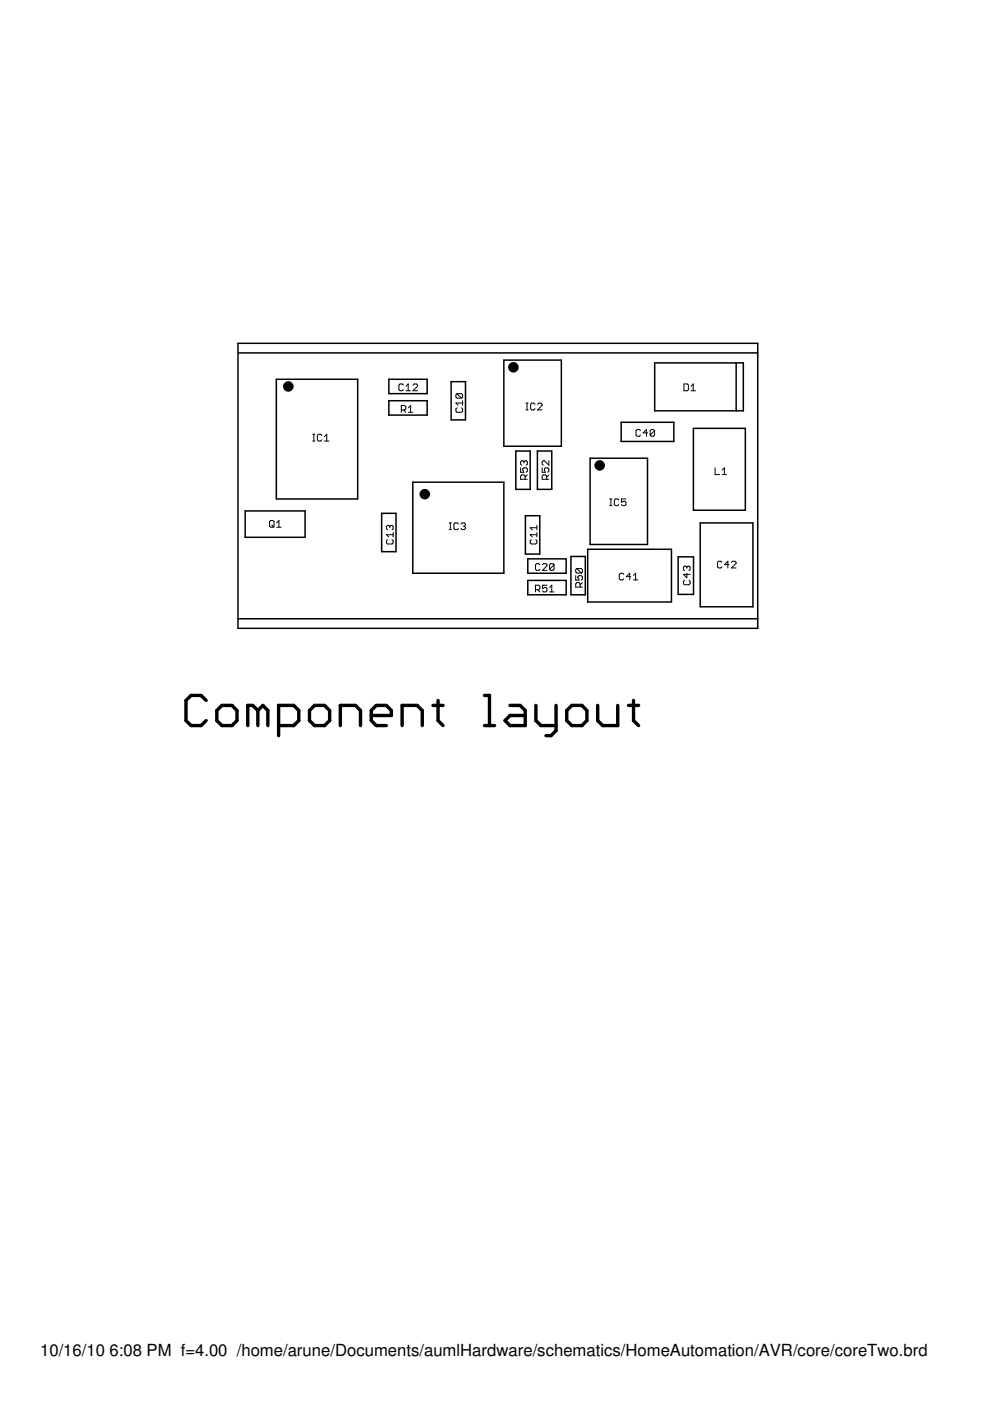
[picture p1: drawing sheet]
<svg xmlns="http://www.w3.org/2000/svg" width="210mm" height="297mm" viewBox="0 0 210 297" stroke-linecap="round" stroke-linejoin="round" font-family="sans-serif">
<g fill="#000" stroke="#000" stroke-width=".72">
<path d="M39.4 148.5v4.3zM39.4 152.8l1.1 1zM39.4 148.5l1.1-1.1zM40.5 153.8h2.1zM40.5 147.4h2.1zM42.6 153.8l1.1-1zM42.6 147.4l1.1 1.1zM46 150.6v2.2zM46 152.8l1.1 1zM47.1 153.8h2.1zM47.1 149.6l-1.1 1zM49.2 153.8l1-1z"/>
<path d="M47.1 149.6h2.1zM50.2 150.6v2.2zM49.2 149.6l1 1zM52.5 149.6v4.2zM52.5 149.6h1.1zM53.6 149.6l1.1 1zM54.7 150.6v3.2zM55.7 149.6l-1 1zM55.7 149.6l1.1 1zM56.8 150.6v3.2zM59.1 149.6v6.4zM59.1 149.6h3.2z"/>
<path d="M62.3 149.6l1.1 1zM59.1 153.8h3.2zM63.4 150.6v2.2zM62.3 153.8l1.1-1zM65.6 150.6v2.2zM65.6 152.8l1.1 1zM66.7 153.8h2.1zM66.7 149.6l-1.1 1zM68.8 153.8l1.1-1zM66.7 149.6h2.1zM69.9 150.6v2.2zM68.8 149.6l1.1 1z"/>
<path d="M72.2 149.6v4.2zM72.2 149.6h3.2zM75.4 149.6l1 1zM76.4 150.6v3.2zM78.7 150.6v2.2zM79.8 149.6l-1.1 1zM78.7 152.8l1.1 1zM79.8 149.6h2.1zM79.8 153.8h2.1zM81.9 149.6l1.1 1zM83 150.6v1.1zM78.7 151.7h4.3z"/>
<path d="M85.3 149.6v4.2zM85.3 149.6h3.2zM88.5 149.6l1 1zM89.5 150.6v3.2zM91.8 149.6h2.1zM92.9 148.5v4.3zM92.9 152.8l1 1zM102.7 147.4h1.1zM102.7 153.8h2.2zM103.8 147.4v6.4zM108.1 151.7l-1 1.1zM108.1 149.6h2.2z"/>
<path d="M107.1 152.8l1 1zM108.1 151.7h3.3zM110.3 149.6l1.1 1zM111.4 150.6v3.2zM108.1 153.8h3.3zM113.6 149.6v3.2zM113.6 152.8l1.1 1zM114.7 153.8h3.2zM115.8 156h1zM117.9 149.6v5.3zM116.8 156l1.1-1.1zM120.2 150.6v2.2z"/>
<path d="M120.2 152.8l1 1zM121.2 153.8h2.2zM121.2 149.6l-1 1zM123.4 153.8l1-1zM121.2 149.6h2.2zM124.4 150.6v2.2zM123.4 149.6l1 1zM126.7 149.6v3.2zM126.7 152.8l1.1 1zM127.8 153.8h3.2zM131 149.6v4.2zM133.3 149.6h2.1z"/>
<path d="M134.3 148.5v4.3zM134.3 152.8l1.1 1z"/>
</g>
<g fill="#000" stroke="#000" stroke-width=".32">
<path d="M50.5 72.8v60.4zM106.8 76.3v18.3zM106.8 76.3h12.2zM138.8 76.9h17.3zM156.1 76.9h1.5zM156.1 76.9v10.2zM157.6 76.9v10.2zM50.5 72.8h110.2zM50.5 74.8h110.2zM58.6 80.4v25.4zM58.6 80.4h17.2zM82.4 80.4v3.1z"/>
<path d="M82.4 83.5h8.2zM82.4 85v3zM82.4 88h8.2zM90.6 80.4v3.1zM82.4 80.4h8.2zM90.6 85v3zM82.4 85h8.2zM95.7 80.9v8.1zM95.7 89h3zM95.7 80.9h3zM98.7 80.9v8.1zM106.8 94.6h12.2z"/>
<path d="M109.4 95.6v8.2zM109.4 95.6h3zM113.9 95.6v8.2zM113.9 95.6h3.1zM119 76.3v18.3zM125.1 97.2v18.2zM131.7 89.5v4.1zM131.7 93.6h11.2zM125.1 97.2h12.2zM138.8 76.9v10.2zM142.9 89.5v4.1zM131.7 89.5h11.2z"/>
<path d="M147 90.8v17.4zM138.8 87.1h17.3zM156.1 87.1h1.5zM147 90.8h11zM52 108.3v5.6zM52 113.9h12.7zM58.6 105.8h17.2zM64.7 108.3v5.6zM52 108.3h12.7zM75.8 80.4v25.4zM80.9 108.8v8.2zM80.9 117h3.1z"/>
<path d="M80.9 108.8h3.1zM84 108.8v8.2zM87.5 102.2v19.3zM87.5 102.2h19.3zM109.4 103.8h3zM111.4 109.3v8.2zM111.4 117.5h3zM111.9 118.5v3zM112.4 95.6v8.2zM113.9 103.8h3.1zM111.4 109.3h3zM114.4 109.3v8.2z"/>
<path d="M117 95.6v8.2zM111.9 118.5h8.1zM121.1 118v8.1zM121.1 118h3zM124.6 116.5v11.1zM125.1 115.4h12.2zM137.3 97.2v18.2zM124.6 116.5h17.8zM143.8 118.1v7.9zM147 108.2h11zM143.8 118.1h3.2zM148.5 110.9v17.7z"/>
<path d="M158 90.8v17.4zM148.5 110.9h11.1zM50.5 133.2h110.2zM50.5 131.2h110.2zM87.5 121.5h19.3zM106.8 102.2v19.3zM111.9 121.5h8.1zM111.9 123.1v3zM111.9 126.1h8.1zM120 118.5v3zM120 123.1v3zM111.9 123.1h8.1z"/>
<path d="M121.1 126.1h3zM124.1 118v8.1zM124.6 127.6h17.8zM142.4 116.5v11.1zM143.8 126h3.2zM147 118.1v7.9zM148.5 128.6h11.1zM159.6 110.9v17.7zM160.7 72.8v58.4zM160.7 131.2v2z"/>
</g>
<g fill="none" stroke="#000" stroke-width="1.2">
<circle cx="108.9" cy="77.9" r=".51"/>
<circle cx="61.1" cy="81.9" r=".51"/>
<circle cx="127.1" cy="98.7" r=".51"/>
<circle cx="90.1" cy="104.8" r=".51"/>
</g>
<g fill="#000" stroke="#000" stroke-width=".21">
<path d="M66.3 93.5h.5zM66.3 92.1h.5zM66.5 92.1v1.4zM67.3 92.3v1zM67.3 93.3l.2 .2zM67.5 92.1l-.2 .2zM67.5 93.5h.5zM67.5 92.1h.5zM68.2 93.3l-.2 .2zM68 92.1l.2 .2zM68.8 92.6l.5-.5zM68.8 93.5h.9z"/>
<path d="M69.3 92.1v1.4zM84.6 81.7v.9zM84.6 82.6l.2 .2zM84.8 81.4l-.2 .3zM84.8 82.8h.5zM85.1 86v1.4zM85.1 86h.7zM84.8 81.4h.5zM85.3 82.8l.2-.2zM85.3 81.4l.2 .3zM85.6 86.9l.4 .5zM85.8 86l.2 .2z"/>
<path d="M85.1 86.9h.7zM86 86.2v.5zM86 86.7l-.2 .2zM86.5 81.4l-.4 .5zM86.1 82.8h.9zM86.5 81.4v1.4zM87.1 86l-.5 .5zM86.6 87.4h.9zM87.1 86v1.4zM87.6 82.8l.9-.9zM87.8 81.4l-.2 .3zM87.8 81.4h.5z"/>
<path d="M87.6 82.8h.9zM88.5 81.7v.2zM88.3 81.4l.2 .3zM96.7 86.7v.5zM96.7 87.2l.2 .2zM96.7 85.4h1.4zM96.7 83.7v.5zM96.9 83.5l-.2 .2zM96.9 86.5l-.2 .2zM96.9 87.4h1zM96.7 84.2l.2 .2zM96.9 83.5h1z"/>
<path d="M96.7 85.4l.4 .5zM98.1 87.2l-.2 .2zM96.9 84.4h1zM97.9 83.5l.2 .2zM96.9 83.5l1 .9zM98.1 86.7v.5zM97.9 86.5l.2 .2zM98.1 85v.9zM98.1 83.7v.5zM97.9 84.4l.2-.2zM110.4 99.2v.9zM110.4 97.9v.5z"/>
<path d="M110.4 97.9l.2-.2zM110.4 98.4l.2 .2zM110.6 97.7h.2zM110.8 99.4v.3zM110.8 99.4l.3-.2zM110.8 97.7l.3 .2zM111.1 99.2h.5zM111.1 97.9v.3zM111.1 97.9l.2-.2zM111.3 97.7h.3zM111.5 86.9h.5zM111.5 85.5h.5z"/>
<path d="M111.6 99.2l.2 .2zM111.6 97.7l.2 .2zM111.7 85.5v1.4zM111.8 99.4v.5zM111.8 99.9l-.2 .2zM111.8 97.9v.5zM111.8 98.4l-.2 .2zM112.5 85.7v1zM112.5 86.7l.2 .2zM112.7 85.5l-.2 .2zM112.7 86.9h.5zM112.7 85.5h.5z"/>
<path d="M113.2 86.9l.3-.2zM113.2 85.5l.3 .2zM114 86.9l.9-.9zM114.2 85.5l-.2 .2zM114.2 85.5h.5zM114 86.9h.9zM114.9 85.7v.3zM114.7 85.5l.2 .2zM115 99.2v.9zM115 97.9v.5zM115 98.4l.2 .2zM115.2 97.7l-.2 .2z"/>
<path d="M115.4 99.4v.3zM115.7 99.2l-.3 .2zM115.2 97.7h.2zM115.7 99.2h.4zM116.1 99.2l.3 .2zM116.4 99.4v.5zM116.4 99.9l-.3 .2zM116.4 97.7v.9zM115.4 97.7l1 .9zM134.9 91.3v.9zM134.9 92.2l.2 .3zM135.1 91.1l-.2 .2z"/>
<path d="M135.1 92.5h.5zM135.1 91.1h.5zM135.8 92.2l-.2 .3zM135.6 91.1l.2 .2zM136.4 91.8h.9zM137.1 91.1v1.4zM137.1 91.1l-.7 .7zM137.9 91.3v.9zM138.1 91.1l-.2 .2zM137.9 92.2l.9-.9zM138.1 91.1h.5zM137.9 92.2l.2 .3z"/>
<path d="M138.6 91.1l.2 .2zM138.1 92.5h.5zM138.8 91.3v.9zM138.8 92.2l-.2 .3zM145 81.4v1.4zM145 82.8h.7zM146 82.6l-.3 .2zM145 81.4h.7zM146 81.7v.9zM145.7 81.4l.3 .3zM147 81.4l-.5 .5zM146.5 82.8h1z"/>
<path d="M147 81.4v1.4zM151.6 99.2v1.4zM153.6 99.2l-.5 .5zM153.6 99.2v1.4zM57.1 110.6v.9zM57.1 110.6l.3-.2zM57.4 110.4h.5zM57.1 111.5l.3 .3zM57.6 111.3l.5 .5zM57.9 110.4l.2 .2zM57.4 111.8h.5zM58.1 110.6v.9z"/>
<path d="M58.1 111.5l-.2 .3zM58.7 110.8l.4-.4zM58.7 111.8h.9zM59.1 110.4v1.4zM81.9 114.6v.5zM81.9 115.1l.3 .2zM81.9 113.4h1.5zM81.9 111.6v.5zM81.9 111.6l.3-.2zM82.2 114.4l-.3 .2zM82.2 115.3h.9zM81.9 112.1l.3 .3z"/>
<path d="M82.2 111.4h.2zM81.9 113.4l.5 .5zM82.4 111.4l.3 .2zM82.7 111.6v.3zM82.7 111.6l.2-.2zM82.9 111.4h.2zM83.4 115.1l-.3 .2zM83.1 111.4l.3 .2zM83.4 114.6v.5zM83.1 114.4l.3 .2zM83.4 112.9v1zM83.4 111.6v.5z"/>
<path d="M83.4 112.1l-.3 .3zM95.2 112.3h.5zM95.2 110.9h.5zM95.5 110.9v1.4zM96.2 111.1v1zM96.2 112.1l.3 .2zM96.5 110.9l-.3 .2zM96.5 112.3h.5zM96.5 110.9h.5zM97 112.3l.2-.2zM97 110.9l.2 .2zM97.7 111.1l.3-.2z"/>
<path d="M98 110.9h.4zM97.7 112.1l.3 .2zM98.4 110.9l.3 .2zM98.2 111.6h.2zM98.4 111.6l.3 .2zM98 112.3h.4zM98.7 111.1v.3zM98.7 111.4l-.3 .2zM98.7 111.8v.3zM98.4 112.3l.3-.2zM110.4 100.9v.7zM110.4 100.9l.2-.2z"/>
<path d="M110.4 100.1h.7zM110.6 100.7h.5zM111.1 100.7l.2 .2zM110.8 99.7l.3 .4zM111.3 100.9v.7zM111.3 101.2l.5-.5zM110.4 101.6h1.4zM112.4 114.6v.5zM112.4 115.1l.2 .2zM112.4 113.4h1.4zM112.4 111.9h1.4zM112.6 114.4l-.2 .2z"/>
<path d="M112.6 115.3h1zM112.4 113.4l.5 .5zM112.4 111.9l.5 .5zM113.5 119.7v1zM113.8 115.1l-.2 .2zM113.8 119.5l-.3 .2zM113.8 114.6v.5zM113.6 114.4l.2 .2zM113.8 112.9v1zM113.8 111.4v1zM113.8 119.5h.4zM114.2 119.5l.3 .2z"/>
<path d="M115 100.9v.7zM115 100.9l.2-.2zM115 100.1h.7zM115.2 100.7h.5zM115.3 119.5l-.3 .2zM115.7 100.7l.2 .2zM115.4 99.7l.3 .4zM115.3 119.5h.4zM115.9 100.9v.7zM115.9 101.2l.5-.5zM116 119.7v.3zM115.7 119.5l.3 .2z"/>
<path d="M115 101.6h1.4zM116.8 119.5l-.3 .2zM116.8 119.5h.4zM117.2 119.5l.3 .2zM117.5 119.7v1zM129.3 107.2h.4zM129.3 105.8h.4zM129.5 105.8v1.4zM130.3 106v1zM130.3 107l.2 .2zM130.3 106l.2-.2zM130.5 107.2h.5z"/>
<path d="M130.5 105.8h.5zM131 107.2l.2-.2zM131 105.8l.2 .2zM131.8 105.8v.7zM131.8 106.5l.4-.2zM131.8 107l.2 .2zM132.2 106.3h.3zM132.5 106.3l.2 .2zM132 107.2h.5zM131.8 105.8h.9zM132.7 106.5v.5zM132.7 107l-.2 .2z"/>
<path d="M151.6 100.6h1zM152.1 119.2v1zM152.4 119l-.3 .2zM152.4 119h.4zM152.8 119l.3 .2zM153.1 100.6h.9zM153.6 119.7h1zM154.3 119l-.7 .7zM155.1 119.2l.3-.2zM155.4 119h.4zM156.1 119.2v.3zM155.8 119l.3 .2z"/>
<path d="M113.5 124.1v1.4zM113.5 124.1h.7zM113.5 120.7l.3 .2zM113.8 120.9h.4zM114 125l.5 .5zM114.2 124.1l.3 .2zM113.5 125h.7zM114.2 120.9l.3-.2zM114.5 124.3v.5zM114.5 124.8l-.3 .2zM115 124.1v.7zM115 124.8l.5-.3z"/>
<path d="M115 120.9l1-.9zM115 125.3l.3 .2zM115.5 124.5h.2zM115.7 124.5l.3 .3zM115.3 125.5h.4zM115 124.1h1zM116 124.8v.5zM116 125.3l-.3 .2zM115 120.9h1zM116.5 124.5l.5-.4zM116.5 125.5h1zM116.5 119.7v1z"/>
<path d="M116.5 120.7l1-1zM116.5 120.7l.3 .2zM117 124.1v1.4zM116.8 120.9h.4zM117.5 120.7l-.3 .2zM122.1 123.8v.7zM122.3 123.5l-.2 .3zM122.1 122v1zM122.1 123h.7zM122.1 120.8v.5zM122.1 120.8l.2-.3zM122.3 123.5h.5z"/>
<path d="M122.1 121.3l.2 .2zM122.3 120.5h1zM122.5 122.3v.2zM122.5 122.3l.3-.3zM122.8 123.5l.2 .3zM122.5 122.5l.3 .5zM122.8 122h.5zM123 123.8v.7zM123 124l.5-.5zM123.3 122l.2 .3zM122.3 121.5h1zM123.3 120.5l.2 .3z"/>
<path d="M122.3 120.5l1 1zM122.1 124.5h1.4zM123.5 122.3v.4zM123.5 122.7l-.2 .3zM123.5 120.8v.5zM123.5 121.3l-.2 .2zM131.3 121.8v.9zM131.3 122.7l.2 .3zM131.3 121.8l.2-.3zM131.5 123h.5zM131.5 121.5h.5zM132 123l.2-.3z"/>
<path d="M132 121.5l.2 .3zM132.8 122.3h.9zM133.5 121.5v1.5zM133.5 121.5l-.7 .8zM134.3 122l.5-.5zM134.3 123h.9zM134.8 121.5v1.5zM144.9 123.3v.4zM144.9 123.7l.2 .3zM144.9 121.8l.7 .7zM144.9 120.3v.5zM144.9 120.3l.2-.3z"/>
<path d="M145.1 123l-.2 .3zM145.1 124h1zM144.9 120.8l.2 .2zM145.1 120h.3zM145.4 120l.2 .3zM145.6 121.5v1zM145.6 120.3v.2zM145.6 120.3l.3-.3zM145.9 120h.2zM146.1 124l.2-.3zM146.1 120l.2 .3zM146.3 123.3v.4z"/>
<path d="M146.1 123l.2 .3zM144.9 121.8h1.4zM146.3 120.3v.5zM146.3 120.8l-.2 .2zM152.1 120.2l.3 .2zM152.4 120.4h.4zM152.8 120.4l.3-.2zM154.3 119v1.4zM155.1 120.4l1-.9zM155.1 120.4h1z"/>
</g>
<g font-size="3.5">
<text x="8.5" y="287.5">10/16/10</text>
<text x="23.2" y="287.5">6:08 PM f=4.00 /home/arune/Documents/aumlHardware/schematics/HomeAutomation/AVR/core/coreTwo.brd</text>
</g>
</svg>
